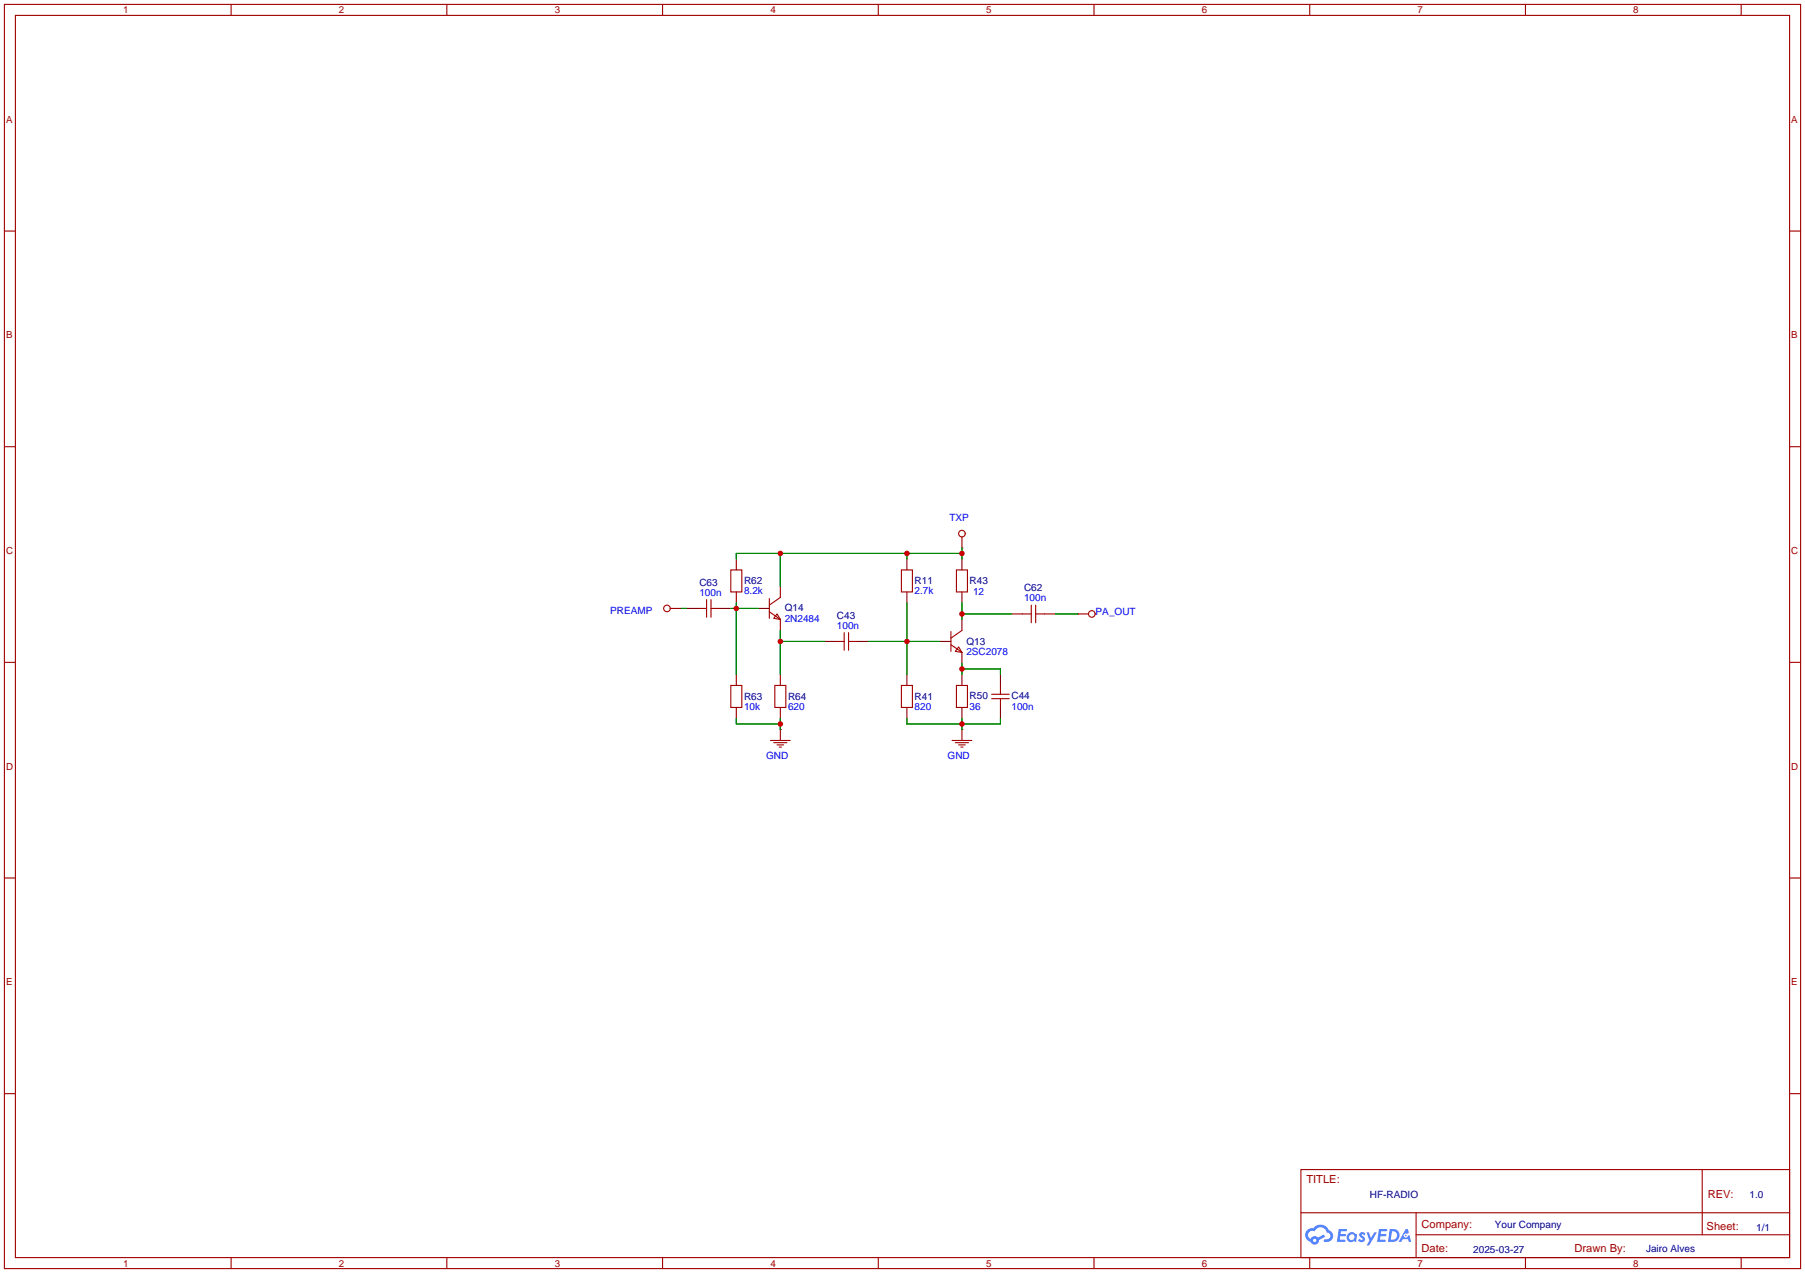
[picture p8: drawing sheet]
<svg xmlns="http://www.w3.org/2000/svg" width="417mm" height="294mm" viewBox="0 0 417 294" stroke-linecap="round" stroke-linejoin="round" font-family="sans-serif">
<g fill="none" stroke="#a10000" stroke-width=".25">
<path d="M1 1h414.5v291.9h-414.5zM3.6 3.6h409.4v286.7h-409.4zM53.3 1v2.6M103.1 1v2.6M152.9 1v2.6M202.7 1v2.6M252.5 1v2.6M302.3 1v2.6M352 1v2.6M401.8 1v2.6M1 53.3h2.6M413 53.3h2.5"/>
<path d="M1 103.1h2.6M413 103.1h2.5M1 152.9h2.6M413 152.9h2.5M1 202.7h2.6M413 202.7h2.5M1 252.5h2.6M413 252.5h2.5M300.2 270h112.8v20.3h-112.8zM300.3 280h112.6M326.8 280v10.1M392.8 270v15.1"/>
<path d="M53.3 290.3v2.6M103.1 290.3v2.6M152.9 290.3v2.6M202.7 290.3v2.6M252.5 290.3v2.6M302.3 290.3v2.6M326.8 285.1h86.1M352 290.3v2.6M401.8 290.3v2.6"/>
</g>
<g fill="#5487ff">
<path d="M313.9 284.6l.5-.2 .4 .1 .3 .3-.3 .4a.33 .33 0 0 0-.2-.3 .33 .33 0 0 0-.4 .2l.1 .1a.86 .86 0 0 1 .6 .6 .86 .86 0 0 1-.2 .9h-.7l-.6-.4 .3-.3 .5 .3 .3-.2-.1-.1a.88 .88 0 0 1-.5-1.4z"/>
<path d="M315.4 284.5h.5l.5 1.3 .8-1.3h.6l-1.8 3h-.6l.6-1.1z"/>
<path d="M309 283.7l1.8 .1v.4h-1.3l-.1 .7h1.1l.2 .2-.3 .3h-1.1l-.1 .8h1.2l.1 .2-.1 .3h-1.9z"/>
<path d="M318.2 283.7l1.9 .1-.1 .4h-1.3v.7h1l.3 .2-.3 .3h-1.1l-.1 .8h1.2l.1 .2-.1 .3h-1.9z"/>
<path d="M324.4 283.7h.5l.2 .9-.4 .2a.5 .5 0 0 0-.7 .2 .5 .5 0 0 0 .3 .7 .5 .5 0 0 0 .6-.4l.4-.2 .4 1.6h-.6l-.2-.6h-1.2l-.3 .6h-.6z"/>
<path d="M320.7 283.7l-.4 3h1a1.51 1.51 0 0 0 1.7-1.5 1.51 1.51 0 0 0-1.8-1.5zM321.2 284.2a1.02 1.02 0 0 1 1.2 1.2 1.02 1.02 0 0 1-1.4 .8z"/>
<path d="M311.2 284.7a1.11 1.11 0 0 0-.3 1.6 1.11 1.11 0 0 0 1.6 .2l.5 .2 .2-1.6-.4-.3a1.02 1.02 0 0 0-1.6-.1zM311.3 285.6a.67 .67 0 0 1 1.3 0 .67 .67 0 0 1-1.3 0z"/>
<path d="M301.7 284a1.58 1.58 0 0 0 .7 2.7 1.01 1.01 0 0 0 1.2 .6 1.01 1.01 0 0 0 .8-1l1.4-.8-.3-.5-1.3 .7-.5-.3a1.02 1.02 0 0 0-1.3 .6 1 1 0 0 1-.4-1.4 1 1 0 0 1 1.4-.3 1.49 1.49 0 0 1 1.5-1 1.49 1.49 0 0 1 1.3 1.3 .82 .82 0 0 1 .8 1 .82 .82 0 0 1-1.2 .5l-.3 .1v.3a1.4 1.4 0 0 0 2-.6 1.4 1.4 0 0 0-.8-1.9 2.19 2.19 0 0 0-3.7-.5l-.8 .1zM303 286.4a.4 .4 0 0 1 .8 0 .4 .4 0 0 1-.8 0z"/>
<circle cx="324.4" cy="285.2" r=".19"/>
</g>
<g fill="none" stroke="#a10000" stroke-width=".25">
<path d="M163.1 138.4v4.1M164.1 138.4v4.1M168.7 131.6h2.5v5.1h-2.5zM177.5 138.2v4.5M180.1 137.9l-2.6 1.8M208 131.6h2.6v5.1h-2.6zM220.7 131.6h2.6v5.1h-2.6zM222 124v2.5M238 139.7v4.1M239 139.7v4.1M154.7 140.5h2.5M161 140.5h2.1"/>
<path d="M164.1 140.5h2M168.7 158.2h2.5v5.1h-2.5zM177.5 141.2l2.6 1.8M178.8 158.2h2.6v5.1h-2.6zM179.3 141.7l.8 1.3-1.5-.3zM192.8 148.1h2M194.8 146v4.1M195.8 146v4.1M195.8 148.1h2.1M208 158.2h2.6v5.1h-2.6zM219.5 148.8l2.5 1.8M219.5 145.8v4.6"/>
<path d="M220.7 158.2h2.6v5.1h-2.6zM221.2 149.4l.8 1.2-1.5-.2zM222 145.5l-2.5 1.8M230.9 158.2v2.1M236 141.7h2M239 141.7h2M248.7 141.7h2.5M177.8 170.9h4.6M178.6 171.4h3M179.3 172h1.5M179.8 172.5h.5M180.1 168.4v2.5"/>
<path d="M219.7 170.9h4.6M220.5 171.4h3M221.2 172h1.6M221.7 172.5h.5M222 168.4v2.5M228.9 160.3h4M228.9 161.3h4M230.9 161.3v2"/>
<circle cx="222" cy="123.2" r=".76"/>
<circle cx="153.9" cy="140.5" r=".76"/>
<circle cx="252" cy="141.7" r=".76"/>
</g>
<g fill="none" stroke="#870000" stroke-width=".25">
<path d="M169.9 129v2.6M169.9 136.7v2.5M180.1 135.4v2.5M209.3 129v2.6M209.3 136.7v2.5M222 126.5h.1M222 129v2.6M222 136.7v2.5M157.2 140.5h.1M158.5 140.5h2.5M166.1 140.5h2.6M169.9 155.7v2.5"/>
<path d="M175 140.5h2.5M180.1 143v2.5M180.1 155.7v2.5M190.2 148.1h2.6M197.9 148.1h2.5M209.3 155.7v2.5M216.9 148.1h2.6M222 143v2.5M222 150.6v2.6M222 155.7v2.5M230.9 155.7v2.5M233.4 141.7h2.6"/>
<path d="M241 141.7h2.6M248.7 141.7h.1M169.9 163.3v2.6M180.1 168.4h.1M180.1 163.3v2.6M209.3 163.3v2.6M222 168.4h.1M222 163.3v2.6M230.9 163.3v2.6"/>
</g>
<g fill="none" stroke="#008700" stroke-width=".25">
<path d="M169.9 139.2v16.5M180.1 127.8v7.6M209.3 127.8v1.2M209.3 139.2v16.5M222 127.8h-52.1v1.2M222 126.5v2.5M222 139.2v3.8M157.2 140.5h1.3M168.7 140.5h6.3M180.1 145.5v10.2M180.1 148.1h10.1M200.4 148.1h16.5"/>
<path d="M222 153.2v2.5M222 141.7h11.4M222 154.4h8.9v1.3M243.6 141.7h5.1M169.9 165.9v1.2h10.2M180.1 165.9v2.5M209.3 165.9v1.2h21.6v-1.2M222 165.9v2.5"/>
</g>
<g fill="#c00">
<circle cx="169.9" cy="140.5" r=".63"/>
<circle cx="180.1" cy="148.1" r=".63"/>
<circle cx="222" cy="127.8" r=".63"/>
<circle cx="209.3" cy="127.8" r=".63"/>
<circle cx="180.1" cy="127.8" r=".63"/>
<circle cx="180.1" cy="167.1" r=".63"/>
<circle cx="209.3" cy="148.1" r=".63"/>
<circle cx="222" cy="141.7" r=".63"/>
<circle cx="222" cy="167.1" r=".63"/>
<circle cx="222" cy="154.4" r=".63"/>
</g>
<g font-size="2.6" fill="#a00000">
<text x="301.5" y="273.2">TITLE:</text>
<text x="394.1" y="276.6">REV:</text>
<text x="328.1" y="283.4">Company:</text>
<text x="393.9" y="283.9">Sheet:</text>
<text x="328.1" y="288.9">Date:</text>
<text x="363.4" y="289">Drawn By:</text>
</g>
<g font-size="2.3" fill="#00f">
<text x="219.1" y="120.3">TXP</text>
<text x="161.4" y="137.6">100n</text>
<text x="171.7" y="137.1">8.2k</text>
<text x="211.1" y="137.1">2.7k</text>
<text x="224.6" y="137.3">12</text>
<text x="140.8" y="141.7">PREAMP</text>
<text x="181.1" y="143.5">2N2484</text>
<text x="236.3" y="138.8">100n</text>
<text x="252.9" y="141.9">PA_OUT</text>
<text x="193.2" y="145.2">100n</text>
<text x="223" y="151.2">2SC2078</text>
<text x="171.7" y="163.8">10k</text>
<text x="181.9" y="163.8">620</text>
<text x="211.1" y="163.8">820</text>
<text x="223.8" y="163.8">36</text>
<text x="233.4" y="163.8">100n</text>
<text x="176.8" y="175.2">GND</text>
<text x="218.7" y="175.2">GND</text>
</g>
<g font-size="2.3" fill="#000080">
<text x="161.4" y="135.2">C63</text>
<text x="171.7" y="134.8">R62</text>
<text x="211.1" y="134.8">R11</text>
<text x="223.8" y="134.8">R43</text>
<text x="236.3" y="136.5">C62</text>
<text x="181.1" y="141.2">Q14</text>
<text x="193.2" y="142.9">C43</text>
<text x="223" y="148.9">Q13</text>
<text x="171.7" y="161.5">R63</text>
<text x="181.9" y="161.5">R64</text>
<text x="211.1" y="161.5">R41</text>
<text x="223.8" y="161.5">R50</text>
<text x="233.4" y="161.5">C44</text>
<text x="316.1" y="276.5">HF-RADIO</text>
<text x="403.8" y="276.7">1.0</text>
<text x="345" y="283.5">Your Company</text>
<text x="405.3" y="284.1">1/1</text>
<text x="340" y="289.2">2025-03-27</text>
<text x="379.9" y="289.1">Jairo Alves</text>
</g>
<g font-size="2.2" fill="#a00000">
<text x="28.4" y="3.1">1</text>
<text x="78.2" y="3.1">2</text>
<text x="128" y="3.1">3</text>
<text x="177.8" y="3.1">4</text>
<text x="227.6" y="3.1">5</text>
<text x="277.4" y="3.1">6</text>
<text x="327.2" y="3.1">7</text>
<text x="376.9" y="3.1">8</text>
<text x="1.4" y="28.3">A</text>
<text x="413.4" y="28.3">A</text>
<text x="1.4" y="78.1">B</text>
<text x="413.4" y="78.1">B</text>
<text x="1.4" y="127.9">C</text>
<text x="413.4" y="127.9">C</text>
<text x="1.4" y="177.7">D</text>
<text x="413.4" y="177.7">D</text>
<text x="1.4" y="227.5">E</text>
<text x="413.4" y="227.5">E</text>
<text x="28.4" y="292.4">1</text>
<text x="78.2" y="292.4">2</text>
<text x="128" y="292.4">3</text>
<text x="177.8" y="292.4">4</text>
<text x="227.6" y="292.4">5</text>
<text x="277.4" y="292.4">6</text>
<text x="327.2" y="292.4">7</text>
<text x="376.9" y="292.4">8</text>
</g>
</svg>
